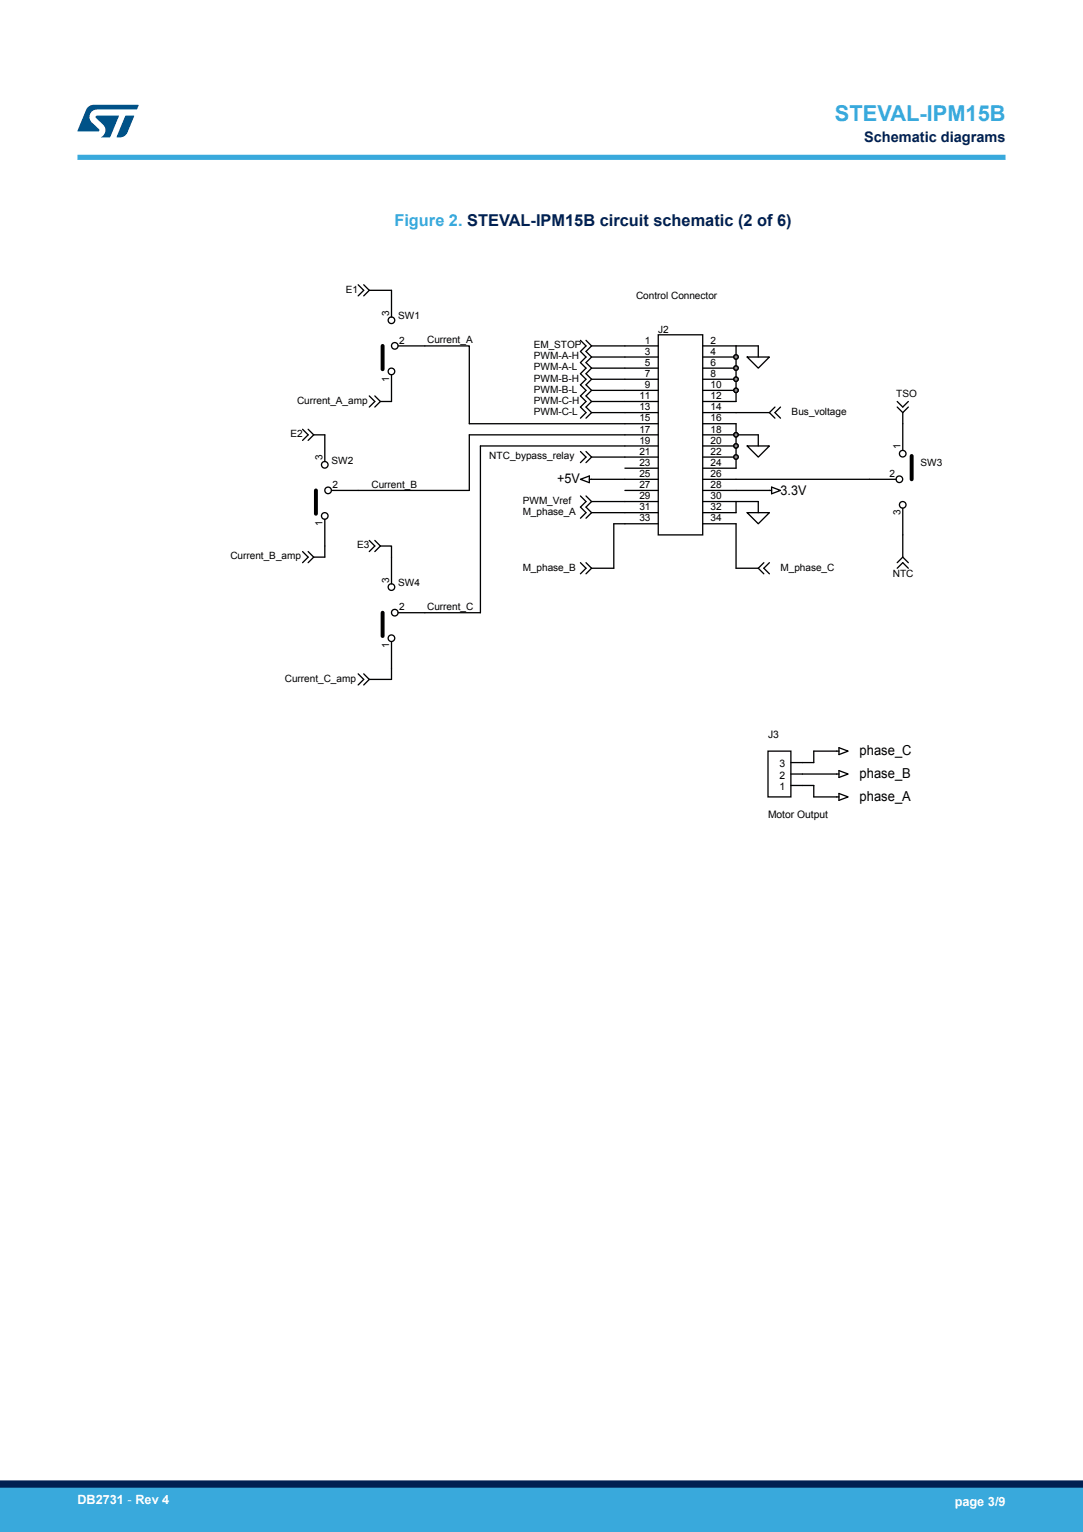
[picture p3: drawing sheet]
<svg xmlns="http://www.w3.org/2000/svg" width="210mm" height="297mm" viewBox="0 0 210 297" stroke-linecap="round" stroke-linejoin="round" font-family="sans-serif">
<g fill="none" stroke="#000" stroke-width=".25">
<path d="M114.7 67.1h6.5M114.7 69.2h6.5M114.7 71.4h6.5M114.7 73.5h6.5M114.7 75.7h6.5M114.7 77.8h6.5M114.7 80h6.5M147 69.2v-2.1h-4.3v4.3M91 84.3h30.2M91 82.1h30.2M93.2 86.5h28M114.7 97.2h6.5"/>
<path d="M114.7 88.6h6.5M114.7 99.4h6.5M142.7 84.3h4.3v2.2M142.7 97.2h4.3v2.2M114.7 110.2h4.3"/>
</g>
<circle cx="142.7" cy="69.2" r=".42" fill="#b9539f"/>
<g fill="none" stroke="#000" stroke-width=".25">
<path d="M142.7 71.4v4.3"/>
<circle cx="142.7" cy="69.2" r=".42"/>
</g>
<circle cx="142.7" cy="73.5" r=".42" fill="#b9539f"/>
<circle cx="142.7" cy="73.5" r=".42" fill="none" stroke="#000" stroke-width=".25"/>
<circle cx="142.7" cy="71.4" r=".42" fill="#b9539f"/>
<g fill="none" stroke="#000" stroke-width=".25">
<path d="M142.7 80h6.5M142.7 82.1v4.4"/>
<circle cx="142.7" cy="71.4" r=".42"/>
</g>
<circle cx="142.7" cy="86.4" r=".42" fill="#b9539f"/>
<circle cx="142.7" cy="86.4" r=".42" fill="none" stroke="#000" stroke-width=".25"/>
<circle cx="142.7" cy="84.3" r=".42" fill="#b9539f"/>
<g fill="none" stroke="#000" stroke-width=".25">
<path d="M142.7 75.7v2.1M142.7 88.6v2.2M142.7 97.2v2.2M142.7 101.5v8.7h4.3M155.6 152.3h2.2v2.2M155.6 150.1h6.6M157.8 145.6v2.2h-2.2"/>
<circle cx="142.7" cy="84.3" r=".42"/>
</g>
<circle cx="142.7" cy="75.7" r=".42" fill="#b9539f"/>
<g fill="none" stroke="#000" stroke-width=".25">
<path d="M142.7 86.5v2.1"/>
<circle cx="142.7" cy="75.7" r=".42"/>
</g>
<circle cx="142.7" cy="88.6" r=".42" fill="#b9539f"/>
<g fill="none" stroke="#000" stroke-width=".25">
<path d="M69.4 55.2l1.1 1.1-1.1 1.1M70.5 55.2l1.1 1.1M71.6 56.3h4.3M71.6 56.3l-1.1 1.1M71.6 76.8l1.1 1-1.1 1.1M72.7 76.8l1.1 1M73.8 77.8h2.1M73.8 77.8l-1.1 1.1M82.4 67.1h8.6v15M112.6 66l1 1.1-1 1 1 1.1-1 1.1 1 1.1-1 1 1 1.1-1 1.1 1 1.1-1 1.1 1 1-1 1.1 1 1.1-1 1.1M113.6 66l1.1 1.1-1.1 1 1.1 1.1-1.1 1.1 1.1 1.1-1.1 1 1.1 1.1-1.1 1.1 1.1 1.1-1.1 1.1 1.1 1-1.1 1.1 1.1 1.1-1.1 1.1M144.9 69.2h4.3l-2.2 2.2z"/>
<path d="M150.3 78.9l-1.1 1.1 1.1 1.1M151.3 78.9l-1 1.1 1 1.1M174 78.9l1.1 1.1M174 77.8l1.1 1.1 1-1.1M175.1 80v2.1M176.1 78.9l-1 1.1M58.7 83.2l1.1 1.1-1.1 1.1M59.8 83.2l1 1.1M60.8 84.3h2.2M60.8 84.3l-1 1.1M91 84.3v10.8h-21.6M93.2 86.5v32.3h-10.8"/>
<path d="M112.6 92.9l1.7-.6v1.3zM112.6 87.5l1 1.1-1 1.1M112.6 96.2l1 1-1 1.1 1 1.1-1 1.1M113.6 87.5l1.1 1.1-1.1 1.1M113.6 96.2l1.1 1-1.1 1.1 1.1 1.1-1.1 1.1M114.3 92.9h6.9M142.7 95.1h6.9M142.7 92.9h25.9M144.9 86.5h4.3l-2.2 2.1zM144.9 99.4h4.3l-2.2 2.1zM149.6 94.4l1.7 .7-1.7 .6zM58.7 106.9l1.1 1.1-1.1 1.1"/>
<path d="M59.8 106.9l1 1.1M60.8 108l-1 1.1M63 105.9v2.1h-2.2M71.6 104.8l1.1 1.1-1.1 1M72.7 104.8l1.1 1.1M73.8 105.9h2.1v2.1M73.8 105.9l-1.1 1M112.6 109.1l1 1.1-1 1M113.6 109.1l1.1 1.1-1.1 1M121.2 101.5h-2.2v8.7M148.1 109.1l-1.1 1.1 1.1 1M149.2 109.1l-1.1 1.1 1.1 1"/>
<path d="M174 110.2l1.1-1.1 1 1.1M175.1 103.7v4.3M175.1 108l1 1.1M175.1 108l-1.1 1.1M69.4 130.6l1.1 1.1-1.1 1.1M70.5 130.6l1.1 1.1M71.6 131.7l-1.1 1.1M75.9 129.6v2.1h-4.3M148.9 145.6h4.5v8.9h-4.5zM153.4 150.1h2.2M153.4 152.3h2.2M153.4 147.8h2.2"/>
<path d="M157.8 145.6h4.9M157.8 154.5h4.9M162.2 150.1h.5M162.7 153.8l1.8 .7-1.8 .7zM162.7 149.4l1.8 .7-1.8 .6zM162.7 145l1.8 .6-1.8 .7z"/>
<circle cx="142.7" cy="88.6" r=".42"/>
</g>
<path d="M61.3 95.1v4.5" fill="none" stroke="#000" stroke-width=".76"/>
<circle cx="63" cy="100" r=".64" fill="#fff"/>
<g fill="none" stroke="#000" stroke-width=".25">
<path d="M63 100.7v5.2"/>
<circle cx="63" cy="100" r=".64"/>
</g>
<circle cx="63.6" cy="95.1" r=".64" fill="#fff"/>
<g fill="none" stroke="#000" stroke-width=".25">
<path d="M64.3 95.1h5.1"/>
<circle cx="63.6" cy="95.1" r=".64"/>
</g>
<circle cx="63" cy="90.1" r=".64" fill="#fff"/>
<g fill="none" stroke="#000" stroke-width=".25">
<path d="M63 84.3v5.2"/>
<circle cx="63" cy="90.1" r=".64"/>
</g>
<path d="M74.2 118.8v4.5" fill="none" stroke="#000" stroke-width=".76"/>
<circle cx="75.9" cy="123.7" r=".64" fill="#fff"/>
<g fill="none" stroke="#000" stroke-width=".25">
<path d="M75.9 124.4v5.2"/>
<circle cx="75.9" cy="123.7" r=".64"/>
</g>
<circle cx="76.5" cy="118.8" r=".64" fill="#fff"/>
<g fill="none" stroke="#000" stroke-width=".25">
<path d="M77.2 118.8h5.2"/>
<circle cx="76.5" cy="118.8" r=".64"/>
</g>
<circle cx="75.9" cy="113.8" r=".64" fill="#fff"/>
<g fill="none" stroke="#000" stroke-width=".25">
<path d="M75.9 108v5.2"/>
<circle cx="75.9" cy="113.8" r=".64"/>
</g>
<path d="M176.8 88.4v4.5" fill="none" stroke="#000" stroke-width=".76"/>
<circle cx="175" cy="88" r=".64" fill="#fff"/>
<g fill="none" stroke="#000" stroke-width=".25">
<path d="M175.1 82.1v5.2"/>
<circle cx="175" cy="88" r=".64"/>
</g>
<circle cx="174.4" cy="92.9" r=".64" fill="#fff"/>
<g fill="none" stroke="#000" stroke-width=".25">
<path d="M168.6 92.9h5.2"/>
<circle cx="174.4" cy="92.9" r=".64"/>
</g>
<circle cx="175" cy="97.9" r=".64" fill="#fff"/>
<g fill="none" stroke="#000" stroke-width=".25">
<path d="M121.2 67.1h6.4M121.2 69.2h6.4M121.2 71.4h6.4M121.2 73.5h6.4M121.2 75.7h6.4M121.2 77.8h6.4M121.2 80h6.4M127.6 64.9h8.7v38.8h-8.7zM136.3 67.1h6.4M136.3 69.2h6.4M136.3 71.4h6.4M136.3 73.5h6.4"/>
<path d="M136.3 75.7h6.4M136.3 77.8h6.4M136.3 80h6.4M121.2 82.1h6.4M121.2 84.3h6.4M121.2 86.5h6.4M121.2 88.6h6.4M121.2 90.8h6.4M121.2 92.9h6.4M121.2 95.1h6.4M121.2 97.2h6.4M121.2 99.4h6.4"/>
<path d="M136.3 82.1h6.4M136.3 84.3h6.4M136.3 86.5h6.4M136.3 88.6h6.4M136.3 90.8h6.4M136.3 92.9h6.4M136.3 95.1h6.4M136.3 97.2h6.4M136.3 99.4h6.4M175.1 98.5v5.2M121.2 101.5h6.4M136.3 101.5h6.4"/>
<circle cx="175" cy="97.9" r=".64"/>
</g>
<path d="M74.2 67.1v4.5" fill="none" stroke="#000" stroke-width=".76"/>
<circle cx="75.9" cy="72" r=".64" fill="#fff"/>
<g fill="none" stroke="#000" stroke-width=".25">
<path d="M75.9 72.7v5.1"/>
<circle cx="75.9" cy="72" r=".64"/>
</g>
<circle cx="76.5" cy="67" r=".64" fill="#fff"/>
<g fill="none" stroke="#000" stroke-width=".25">
<path d="M77.2 67.1h5.2"/>
<circle cx="76.5" cy="67" r=".64"/>
</g>
<circle cx="75.9" cy="62.1" r=".64" fill="#fff"/>
<g fill="none" stroke="#000" stroke-width=".25">
<path d="M75.9 56.3v5.2"/>
<circle cx="75.9" cy="62.1" r=".64"/>
</g>
<circle cx="142.7" cy="69.2" r=".42" fill="#b9539f"/>
<circle cx="142.7" cy="69.2" r=".42" fill="none" stroke="#000" stroke-width=".25"/>
<circle cx="142.7" cy="73.5" r=".42" fill="#b9539f"/>
<circle cx="142.7" cy="73.5" r=".42" fill="none" stroke="#000" stroke-width=".25"/>
<circle cx="142.7" cy="71.4" r=".42" fill="#b9539f"/>
<circle cx="142.7" cy="71.4" r=".42" fill="none" stroke="#000" stroke-width=".25"/>
<circle cx="142.7" cy="86.4" r=".42" fill="#b9539f"/>
<circle cx="142.7" cy="86.4" r=".42" fill="none" stroke="#000" stroke-width=".25"/>
<circle cx="142.7" cy="84.3" r=".42" fill="#b9539f"/>
<circle cx="142.7" cy="84.3" r=".42" fill="none" stroke="#000" stroke-width=".25"/>
<circle cx="142.7" cy="75.7" r=".42" fill="#b9539f"/>
<circle cx="142.7" cy="75.7" r=".42" fill="none" stroke="#000" stroke-width=".25"/>
<circle cx="142.7" cy="88.6" r=".42" fill="#b9539f"/>
<circle cx="142.7" cy="88.6" r=".42" fill="none" stroke="#000" stroke-width=".25"/>
<path d="M15 30.5h180" fill="none" stroke="#39a9dc" stroke-width="1"/>
<g fill="#005288">
<path d="M17.1 20.7l1.1-.4 8.7 .1-.4 .8h-7.6a1.45 1.45 0 0 0-1.4 .9 1.45 1.45 0 0 0 .2 1.6l1.5 1.3v.4l-4.2 .1 1.7-4.2z"/>
<path d="M24.3 22.4l1.7 .1-1.3 3.2a1.6 1.6 0 0 1-1.5 .9l-.6-.1z"/>
<path d="M18.6 22.5h4.5l-1.8 4.1h-1.7a1.54 1.54 0 0 0 .4-2.4l-1.4-1.3-.1-.2z"/>
</g>
<g fill="#39a9dc">
<path d="M0 288.4h210v8.6h-210z" fill-rule="evenodd"/>
<path d="M-.1 288.4h210.2v4.4h-210.2z" fill-rule="evenodd"/>
</g>
<path d="M0 287.7h210" fill="none" stroke="#002052" stroke-width="1.4"/>
<text font-size="4.2" fill="#39a9dc" x="161.9" y="23.5">STEVAL-IPM15B</text>
<text font-size="3.2" fill="#39a9dc" x="76.5" y="43.8">Figure 2. STEVAL-IPM15B circuit schematic (2 of 6)</text>
<text font-size="2.8" fill="#002052" x="167.5" y="27.5">Schematic diagrams</text>
<g font-size="2.7">
<text x="166.7" y="146.5">phase_C</text>
<text x="166.7" y="155.3">phase_A</text>
<text x="166.7" y="150.9">phase_B</text>
</g>
<g font-size="2.6">
<text x="108" y="93.7">+5V</text>
<text x="151.4" y="95.9">3.3V</text>
</g>
<g font-size="2.5" fill="#fff">
<text x="15" y="291.6">DB2731 - Rev 4</text>
<text x="185.1" y="291.9">page 3/9</text>
</g>
<g font-size="2">
<text x="148.9" y="143">J3</text>
<text x="151.1" y="148.7">3</text>
<text x="151.1" y="151">2</text>
<text x="151.1" y="153.2">1</text>
<text x="148.9" y="158.5">Motor Output</text>
</g>
<g font-size="1.9">
<text x="67.1" y="56.7">E1</text>
<text x="123.3" y="58">Control Connector</text>
<text x="75.5" y="61.2" transform="rotate(-90 75.5 61.2)">3</text>
<text x="77.2" y="61.9">SW1</text>
<text x="127.6" y="64.5">J2</text>
<text x="77.4" y="66.6">2</text>
<text x="82.8" y="66.5">Current_A</text>
<text x="103.5" y="67.5">EM_STOP</text>
<text x="103.5" y="71.8">PWM-A-L</text>
<text x="103.5" y="69.7">PWM-A-H</text>
<text x="125.1" y="66.6">1</text>
<text x="125.1" y="68.8">3</text>
<text x="125.1" y="70.9">5</text>
<text x="137.8" y="66.6">2</text>
<text x="137.8" y="70.9">6</text>
<text x="137.8" y="68.8">4</text>
<text x="75.5" y="74" transform="rotate(-90 75.5 74)">1</text>
<text x="103.5" y="74">PWM-B-H</text>
<text x="103.5" y="76.1">PWM-B-L</text>
<text x="124" y="77.4">11</text>
<text x="125.1" y="73.1">7</text>
<text x="125.1" y="75.2">9</text>
<text x="137.8" y="73.1">8</text>
<text x="137.8" y="75.2">10</text>
<text x="137.8" y="77.4">12</text>
<text x="173.8" y="77">TSO</text>
<text x="57.6" y="78.3">Current_A_amp</text>
<text x="103.5" y="78.3">PWM-C-H</text>
<text x="103.5" y="80.4">PWM-C-L</text>
<text x="124" y="79.5">13</text>
<text x="124" y="81.7">15</text>
<text x="124" y="83.9">17</text>
<text x="137.8" y="83.9">18</text>
<text x="137.8" y="81.7">16</text>
<text x="137.8" y="79.5">14</text>
<text x="153.5" y="80.4">Bus_voltage</text>
<text x="56.3" y="84.8">E2</text>
<text x="62.5" y="89.3" transform="rotate(-90 62.5 89.3)">3</text>
<text x="64.3" y="89.9">SW2</text>
<text x="94.9" y="89.1">NTC_bypass_relay</text>
<text x="124" y="88.2">21</text>
<text x="124" y="86">19</text>
<text x="137.8" y="86">20</text>
<text x="137.8" y="88.2">22</text>
<text x="174.6" y="87.1" transform="rotate(-90 174.6 87.1)">1</text>
<text x="64.5" y="94.6">2</text>
<text x="72" y="94.6">Current_B</text>
<text x="124" y="90.3">23</text>
<text x="124" y="92.5">25</text>
<text x="124" y="94.6">27</text>
<text x="137.8" y="92.5">26</text>
<text x="137.8" y="94.6">28</text>
<text x="137.8" y="90.3">24</text>
<text x="172.5" y="92.5">2</text>
<text x="178.5" y="90.4">SW3</text>
<text x="62.5" y="102" transform="rotate(-90 62.5 102)">1</text>
<text x="101.3" y="97.7">PWM_Vref</text>
<text x="101.3" y="99.8">M_phase_A</text>
<text x="124" y="96.8">29</text>
<text x="124" y="98.9">31</text>
<text x="124" y="101.1">33</text>
<text x="137.8" y="96.8">30</text>
<text x="137.8" y="98.9">32</text>
<text x="137.8" y="101.1">34</text>
<text x="174.6" y="99.8" transform="rotate(-90 174.6 99.8)">3</text>
<text x="69.2" y="106.3">E3</text>
<text x="44.7" y="108.5">Current_B_amp</text>
<text x="75.5" y="113" transform="rotate(-90 75.5 113)">3</text>
<text x="77.2" y="113.6">SW4</text>
<text x="101.3" y="110.6">M_phase_B</text>
<text x="151.4" y="110.6">M_phase_C</text>
<text x="173.1" y="111.9">NTC</text>
<text x="77.4" y="118.3">2</text>
<text x="82.8" y="118.3">Current_C</text>
<text x="75.5" y="125.7" transform="rotate(-90 75.5 125.7)">1</text>
<text x="55.2" y="132.2">Current_C_amp</text>
</g>
</svg>
